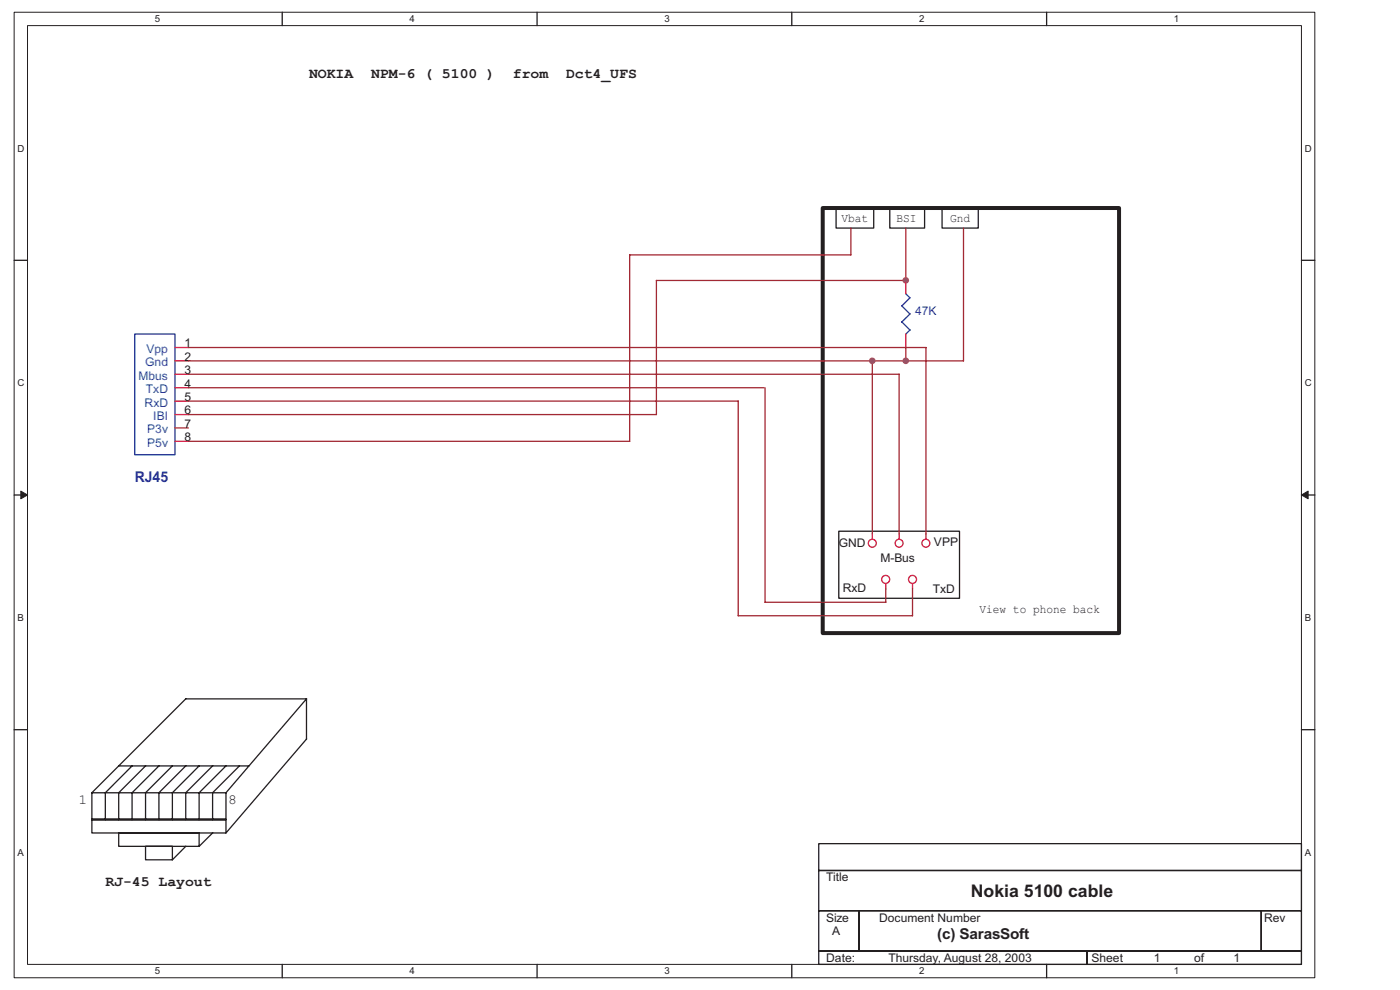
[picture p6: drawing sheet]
<svg xmlns="http://www.w3.org/2000/svg" width="297mm" height="210mm" viewBox="0 0 297 210" stroke-linecap="round" stroke-linejoin="round" font-family="sans-serif">
<path d="M3 2.6h275.9v204.8h-275.9zM5.8 5.4h270.3v199.2h-270.3z" fill="none" stroke="#231f20" stroke-width=".21"/>
<g fill="#fff">
<path d="M32.8 2.9h1.2v2.3h-1.2z"/>
<path d="M32.8 204.8h1.2v2.3h-1.2z"/>
</g>
<path d="M59.9 2.6v2.8M59.9 204.6v2.8" fill="none" stroke="#231f20" stroke-width=".28"/>
<g fill="#fff">
<path d="M86.9 2.9h1.1v2.3h-1.1z"/>
<path d="M86.9 204.8h1.1v2.3h-1.1z"/>
</g>
<path d="M113.9 2.6v2.8M113.9 204.6v2.8" fill="none" stroke="#231f20" stroke-width=".28"/>
<g fill="#fff">
<path d="M140.9 2.9h1.2v2.3h-1.2z"/>
<path d="M140.9 204.8h1.2v2.3h-1.2z"/>
</g>
<path d="M168 2.6v2.8M168 204.6v2.8" fill="none" stroke="#231f20" stroke-width=".28"/>
<g fill="#fff">
<path d="M195 2.9h1.1v2.3h-1.1z"/>
<path d="M195 204.8h1.1v2.3h-1.1z"/>
</g>
<path d="M222 2.6v2.8M222 204.6v2.8" fill="none" stroke="#231f20" stroke-width=".28"/>
<g fill="#fff">
<path d="M249 2.9h1.2v2.3h-1.2z"/>
<path d="M249 204.8h1.2v2.3h-1.2z"/>
<path d="M3.7 30.3h1.5v2.3h-1.5z"/>
<path d="M276.8 30.3h1.5v2.3h-1.5z"/>
<path d="M3.7 80.1h1.5v2.3h-1.5z"/>
<path d="M276.8 80.1h1.5v2.3h-1.5z"/>
</g>
<path d="M3 55.2h2.8M276.1 55.2h2.8" fill="none" stroke="#231f20" stroke-width=".28"/>
<g fill="#fff">
<path d="M3.7 129.9h1.4v2.3h-1.4z"/>
<path d="M276.8 129.9h1.4v2.3h-1.4z"/>
</g>
<path d="M3 105h2.8M276.1 105h2.8" fill="none" stroke="#231f20" stroke-width=".28"/>
<g fill="#231f20" stroke="#231f20" stroke-width=".21">
<path d="M4.4 104.2l1.4 .8-1.4 .8z" fill-rule="evenodd"/>
<path d="M276.1 105l1.4-.8v1.6z" fill-rule="evenodd"/>
</g>
<g fill="#fff">
<path d="M3.7 179.7h1.4v2.3h-1.4z"/>
<path d="M276.8 179.7h1.4v2.3h-1.4z"/>
</g>
<g fill="none" stroke="#231f20" stroke-width=".28">
<path d="M177.4 44.1h8v4.3h-8zM188.8 44.1h7.3v4.3h-7.3zM199.8 44.1h7.7v4.3h-7.7zM177.9 112.7h25.7v14.2h-25.7zM3 154.8h2.8M65 148.2v8.6l-17.1 19.9M65 148.2h-25.6l-19.9 20M65 148.2l-17.1 20M276.1 154.8h2.8M19.5 173.8h28.4h-28.4h28.4v2.9h-28.4zM19.5 168.2v5.7l28.5-.1-.1-5.6M19.5 168.2h28.5"/>
<path d="M25.2 176.7h17v2.8h-17zM25.2 162.5h27.6M28 162.4l-5.7 5.8v5.7M30.9 179.5h5.7v2.9h-5.7zM30.9 162.4l-5.7 5.8v5.7M33.7 162.4l-5.7 5.8v5.7M36.6 162.4l-5.7 5.8v5.7M39.4 162.4l-5.7 5.8v5.7M39.4 179.5l-2.8 2.9M42.3 162.4l-5.7 5.8v5.7M45.1 162.4l-5.7 5.8v5.7M45.1 176.7l-2.9 2.8"/>
<path d="M48 162.4l-5.8 5.8v5.7M50.8 162.4l-5.7 5.8v5.7M173.7 179h102.4v5.7h-102.4zM173.7 184.7h102.4v8.5h-102.4zM173.7 193.2h8.5v8.5h-8.5zM182.2 193.2h85.4v8.5h-85.4zM267.6 193.2h8.5v8.5h-8.5zM173.7 201.7h56.9v2.9h-56.9zM230.6 201.7h45.5v2.9h-45.5z"/>
</g>
<path d="M174.5 44.1h62.9v90.2h-62.9z" fill="none" stroke="#231f20" stroke-width=".85"/>
<g fill="none" stroke="#ee2028" stroke-width=".28">
<path d="M192.2 59.5v2.8M37.1 73.7h2.9M37.1 76.6h2.9M37.1 79.4h2.9M192.2 70.9v2.8M37.1 82.2h2.9M37.1 85.1h2.9M37.1 87.9h2.9M37.1 90.8h2.9M37.1 93.6h2.9M185.1 113.2v1.2M190.7 113.2v1.2"/>
<path d="M196.4 113.2v1.2M187.9 123.8v1.1M193.6 123.8v1.1"/>
<circle cx="185.1" cy="115.2" r=".84"/>
<circle cx="190.7" cy="115.2" r=".84"/>
<circle cx="196.4" cy="115.2" r=".84"/>
<circle cx="187.9" cy="122.9" r=".85"/>
<circle cx="193.6" cy="122.9" r=".85"/>
</g>
<path d="M28.6 70.9h8.5v25.6h-8.5zM191.3 68.3l1.8 1.7-.9 .9M191.3 64.9l1.7 1.7M192.1 62.3l1 .9-1.8 1.7M193.1 66.6l-1.8 1.7" fill="none" stroke="#2c3695" stroke-width=".28"/>
<g fill="none" stroke="#a22934" stroke-width=".28">
<path d="M133.6 54.1h46.9M133.6 54.1v39.5h-93.6M139.2 59.5l.1 28.4h-99.3M139.2 59.5h53M180.5 48.4v5.7M192.2 48.4v11.1M204.4 48.4v28.2h-164.4M40 79.4h150.8M40 73.7h156.5l-.1 39.6M185.1 76.5v36.8M190.7 79.4v33.9M192.2 73.7v2.9"/>
<path d="M40 82.2h122M40 85.1h116.6v45.5h37v-5.7M162.3 82.2v45.6h25.6M187.9 124.9v2.9"/>
</g>
<g fill="#b6218b" stroke="#b6218b" stroke-width=".28">
<circle cx="192.2" cy="59.5" r=".56"/>
<circle cx="192.2" cy="76.5" r=".57"/>
<circle cx="185" cy="76.5" r=".57"/>
</g>
<text font-size="3.7" fill="#231f20" x="206" y="190.2">Nokia 5100 cable</text>
<text font-size="3.2" fill="#231f20" x="198.8" y="199.2">(c) SarasSoft</text>
<text font-size="3.1" fill="#2e3090" x="28.6" y="102.2">RJ45</text>
<g font-size="3" fill="#231f20">
<text x="65.6" y="16.6">NOKIA</text>
<text x="78.7" y="16.6">NPM-6 ( 5100 )</text>
<text x="108.8" y="16.6">from</text>
<text x="120.1" y="16.6">Dct4_UFS</text>
<text x="16.7" y="170.6">1</text>
<text x="48.4" y="170.6">8</text>
<text x="22.3" y="187.8">RJ-45 Layout</text>
</g>
<g font-size="2.6" fill="#231f20">
<text x="178.5" y="47">Vbat</text>
<text x="190.2" y="47">BSI</text>
<text x="201.6" y="47">Gnd</text>
<text x="207.8" y="130.1">View to phone back</text>
</g>
<text font-size="2.5" fill="#2e3090" x="194.2" y="66.9">47K</text>
<g font-size="2.5" fill="#14589f">
<text x="30.8" y="77.7">Gnd</text>
<text x="31.1" y="74.9">Vpp</text>
<text x="29.4" y="80.6">Mbus</text>
<text x="31" y="83.4">TxD</text>
<text x="30.7" y="86.2">RxD</text>
<text x="32.5" y="89.1">IBI</text>
<text x="31.2" y="91.9">P3v</text>
<text x="31.2" y="94.8">P5v</text>
</g>
<g font-size="2.5" fill="#231f20">
<text x="39.1" y="73.7">1</text>
<text x="39.1" y="76.5">2</text>
<text x="39.1" y="79.4">3</text>
<text x="39.1" y="82.2">4</text>
<text x="39.1" y="85.1">5</text>
<text x="39.1" y="87.9">6</text>
<text x="39.1" y="90.8">7</text>
<text x="39.1" y="93.6">8</text>
<text x="177.9" y="116.1">GND</text>
<text x="186.8" y="119.2">M-Bus</text>
<text x="198.1" y="115.8">VPP</text>
<text x="178.8" y="125.5">RxD</text>
<text x="197.9" y="125.8">TxD</text>
<text x="175.3" y="187">Title</text>
<text x="175.3" y="195.5">Size</text>
<text x="186.5" y="195.5">Document Number</text>
<text x="268.2" y="195.5">Rev</text>
<text x="176.5" y="198.3">A</text>
<text x="175.3" y="204">Date:</text>
<text x="188.5" y="204">Thursday, August 28, 2003</text>
<text x="231.6" y="204">Sheet</text>
<text x="244.8" y="204">1</text>
<text x="253.3" y="204">of</text>
<text x="261.7" y="204">1</text>
</g>
<g font-size="2" fill="#231f20">
<text x="32.8" y="4.7">5</text>
<text x="86.9" y="4.7">4</text>
<text x="140.9" y="4.7">3</text>
<text x="195" y="4.7">2</text>
<text x="249" y="4.7">1</text>
<text x="3.7" y="32.2">D</text>
<text x="276.8" y="32.2">D</text>
<text x="3.7" y="81.9">C</text>
<text x="276.8" y="81.9">C</text>
<text x="3.7" y="131.7">B</text>
<text x="276.8" y="131.7">B</text>
<text x="3.7" y="181.5">A</text>
<text x="276.8" y="181.5">A</text>
<text x="32.8" y="206.7">5</text>
<text x="86.9" y="206.7">4</text>
<text x="140.9" y="206.7">3</text>
<text x="195" y="206.7">2</text>
<text x="249" y="206.7">1</text>
</g>
</svg>
